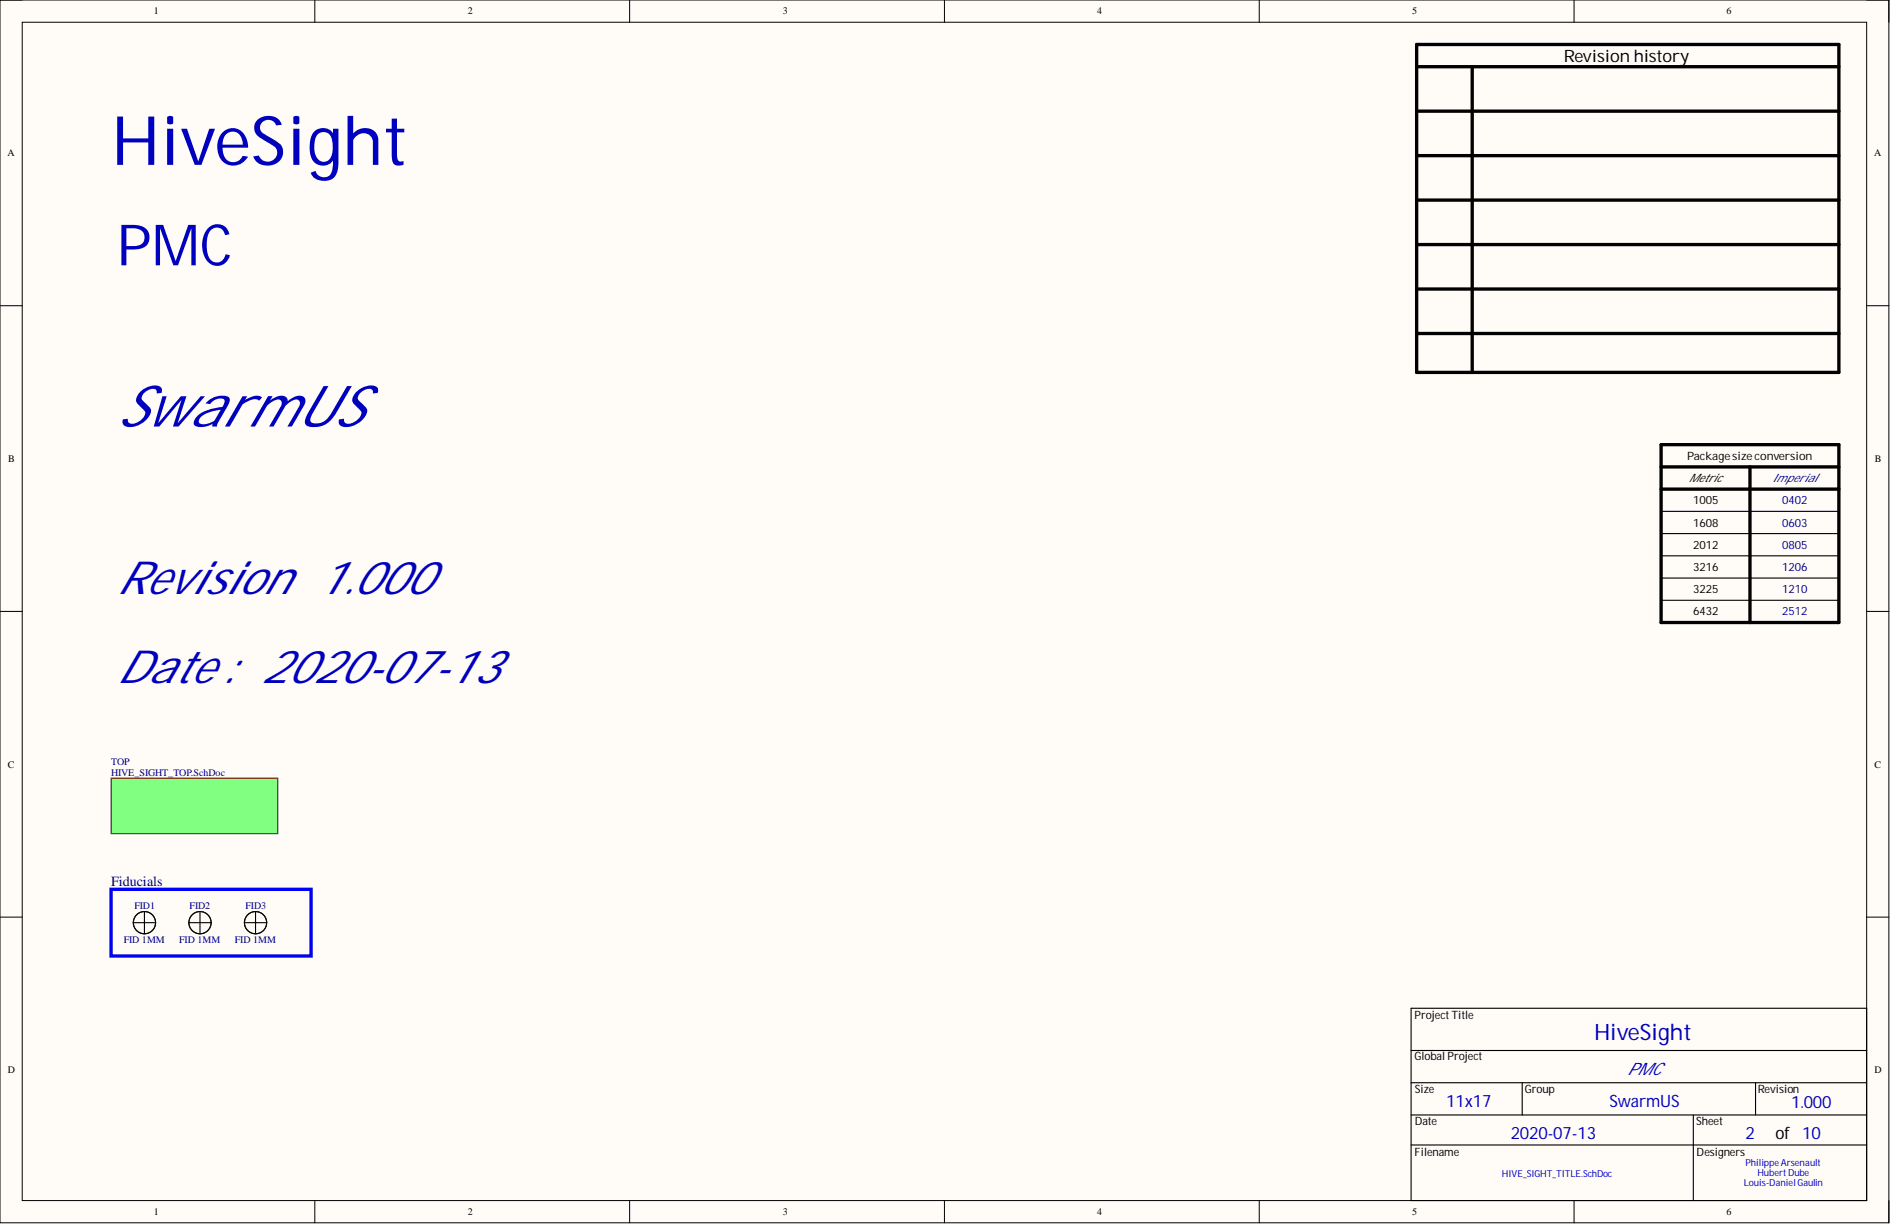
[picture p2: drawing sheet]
<svg xmlns="http://www.w3.org/2000/svg" width="431mm" height="279mm" viewBox="0 0 431 279" stroke-linecap="round" stroke-linejoin="round" font-family="sans-serif">
<path d="M0 0h431.2v279.1h-431.2z" fill-rule="evenodd" fill="#fffcf8"/>
<path d="M0 0h431.2v279.1h-431.2z" fill="none" stroke="#000" stroke-width=".23"/>
<path d="M5.1 5.1h421v269h-421z" fill-rule="evenodd" fill="#fffcf8"/>
<g fill="none" stroke="#000" stroke-width=".23">
<path d="M0 0h5.1M5.1 5.1h421v269h-421zM71.9 0v5.1M143.7 0v5.1M215.6 0v5.1M287.5 0v5.1M359.3 0v5.1M426.1 0h5.1v5.1M0 69.8h5.1M426.1 69.8h5.1M0 139.6h5.1M426.1 139.6h5.1"/>
<path d="M0 209.3h5.1M426.1 209.3h5.1M71.9 274.1v5M143.7 274.1v5M215.6 274.1v5M287.5 274.1v5M359.3 274.1v5M431.2 274.1v5"/>
</g>
<g fill="none" stroke="#000" stroke-width=".76">
<path d="M323.4 10.2h96.4v74.8h-96.4zM323.4 15.2h96.4M336.1 15.2v69.8M323.4 25.4h96.4M323.4 35.5h96.4M323.4 45.7h96.4M323.4 55.8h96.4M323.4 66h96.4M323.4 76.1h96.4M379.2 101.5h40.6v40.6h-40.6zM379.2 106.6h40.6M379.2 111.7h40.6"/>
<path d="M399.5 106.6v35.5"/>
</g>
<g fill="none" stroke="#000" stroke-width=".25">
<path d="M379.2 116.7h40.6M379.2 121.8h40.6M379.2 126.9h40.6M379.2 132h40.6M379.2 137h40.6M322.1 230.2h104v43.9h-104zM322.1 239.8h104M322.1 247.2h104M322.1 254.5h104M347.5 247.2v7.3M386.5 254.5v19.6M400.8 247.2v7.3"/>
<path d="M322.1 261.4h104"/>
</g>
<path d="M25.4 177.6h38v12.7h-38z" fill-rule="evenodd" fill="#80ff80"/>
<path d="M25.4 177.6h38v12.7h-38z" fill="none" stroke="#800000" stroke-width=".23"/>
<g fill="none" stroke="#080d02" stroke-width=".25">
<circle cx="33" cy="210.6" r="2.54"/>
<circle cx="45.7" cy="210.6" r="2.54"/>
<circle cx="58.3" cy="210.6" r="2.54"/>
</g>
<path d="M30.4 210.6h5.1M33 208.1v5.1M43.1 210.6h5.1M45.7 208.1v5.1M55.8 210.6h5.1M58.3 208.1v5.1" fill="none" stroke="#000" stroke-width=".25"/>
<path d="M25.4 203h45.6v15.2h-45.6z" fill="none" stroke="#00f" stroke-width=".76"/>
<text font-size="15.6" fill="#0000bf" x="25.4" y="37.6">HiveSight</text>
<g font-size="13" fill="#0000bf">
<text x="26.6" y="60.6">PMC</text>
<text x="26.6" y="97.4">SwarmUS</text>
</g>
<g font-size="10.4" fill="#0000bf">
<text x="26.6" y="135.5">Revision 1.000</text>
<text x="26.6" y="155.8">Date : 2020-07-13</text>
</g>
<text font-size="5.2" fill="#0000bf" x="363.9" y="237.3">HiveSight</text>
<g font-size="3.9">
<text x="357" y="14.1">Revision history</text>
<text x="405.3" y="260">of 10</text>
</g>
<g font-size="3.9" fill="#0000bf">
<text x="371.4" y="245.3">PMC</text>
<text x="330.2" y="252.7">11x17</text>
<text x="367.4" y="252.7">SwarmUS</text>
<text x="408.9" y="252.9">1.000</text>
<text x="344.9" y="260">2020-07-13</text>
<text x="398.5" y="260">2</text>
</g>
<text font-size="3.2" fill="#000080" x="25.4" y="202.3">Fiducials</text>
<g font-size="2.6">
<text x="385.1" y="105">Packagesizeconversion</text>
<text x="385.5" y="110">Metric</text>
<text x="386.5" y="115.1">1005</text>
<text x="386.5" y="120.2">1608</text>
<text x="386.5" y="125.3">2012</text>
<text x="386.5" y="130.3">3216</text>
<text x="386.5" y="135.4">3225</text>
<text x="386.5" y="140.5">6432</text>
<text x="322.9" y="232.6">ProjectTitle</text>
<text x="322.9" y="242">Global Project</text>
<text x="323" y="249.6">Size</text>
<text x="348.1" y="249.6">Group</text>
<text x="401.3" y="249.6">Revision</text>
<text x="323" y="256.7">Date</text>
<text x="387.2" y="256.7">Sheet</text>
<text x="322.9" y="263.8">Filename</text>
<text x="387.3" y="263.8">Designers</text>
</g>
<g font-size="2.6" fill="#0c0087">
<text x="404.6" y="110">Imperial</text>
<text x="406.8" y="115.1">0402</text>
<text x="406.8" y="120.2">0603</text>
<text x="406.8" y="125.3">0805</text>
<text x="406.8" y="130.3">1206</text>
<text x="406.8" y="135.4">1210</text>
<text x="406.8" y="140.5">2512</text>
</g>
<g font-size="2.3">
<text x="35.1" y="3.3">1</text>
<text x="106.8" y="3.3">2</text>
<text x="178.7" y="3.3">3</text>
<text x="250.4" y="3.3">4</text>
<text x="322.4" y="3.3">5</text>
<text x="394.2" y="3.3">6</text>
<text x="1.7" y="35.7">A</text>
<text x="427.8" y="35.7">A</text>
<text x="1.9" y="105.5">B</text>
<text x="428" y="105.5">B</text>
<text x="1.8" y="175.3">C</text>
<text x="427.9" y="175.3">C</text>
<text x="1.8" y="245">D</text>
<text x="427.9" y="245">D</text>
<text x="35.1" y="277.4">1</text>
<text x="106.8" y="277.4">2</text>
<text x="178.7" y="277.4">3</text>
<text x="250.4" y="277.4">4</text>
<text x="322.4" y="277.4">5</text>
<text x="394.2" y="277.4">6</text>
</g>
<g font-size="2.3" fill="#000080">
<text x="25.4" y="174.6">TOP</text>
<text x="25.4" y="177.1">HIVE_SIGHT_TOP.SchDoc</text>
<text x="30.7" y="207.6">FID1</text>
<text x="43.3" y="207.6">FID2</text>
<text x="56.1" y="207.6">FID3</text>
<text x="28.2" y="215.2">FID 1MM</text>
<text x="40.9" y="215.2">FID 1MM</text>
<text x="53.6" y="215.2">FID 1MM</text>
</g>
<g font-size="2.2" fill="#0000bf">
<text x="342.8" y="268.7">HIVE_SIGHT_TITLE.SchDoc</text>
<text x="398.5" y="266.2">PhilippeArsenault</text>
<text x="401.2" y="268.5">HubertDube</text>
<text x="398" y="270.8">Louis-DanielGaulin</text>
</g>
</svg>
